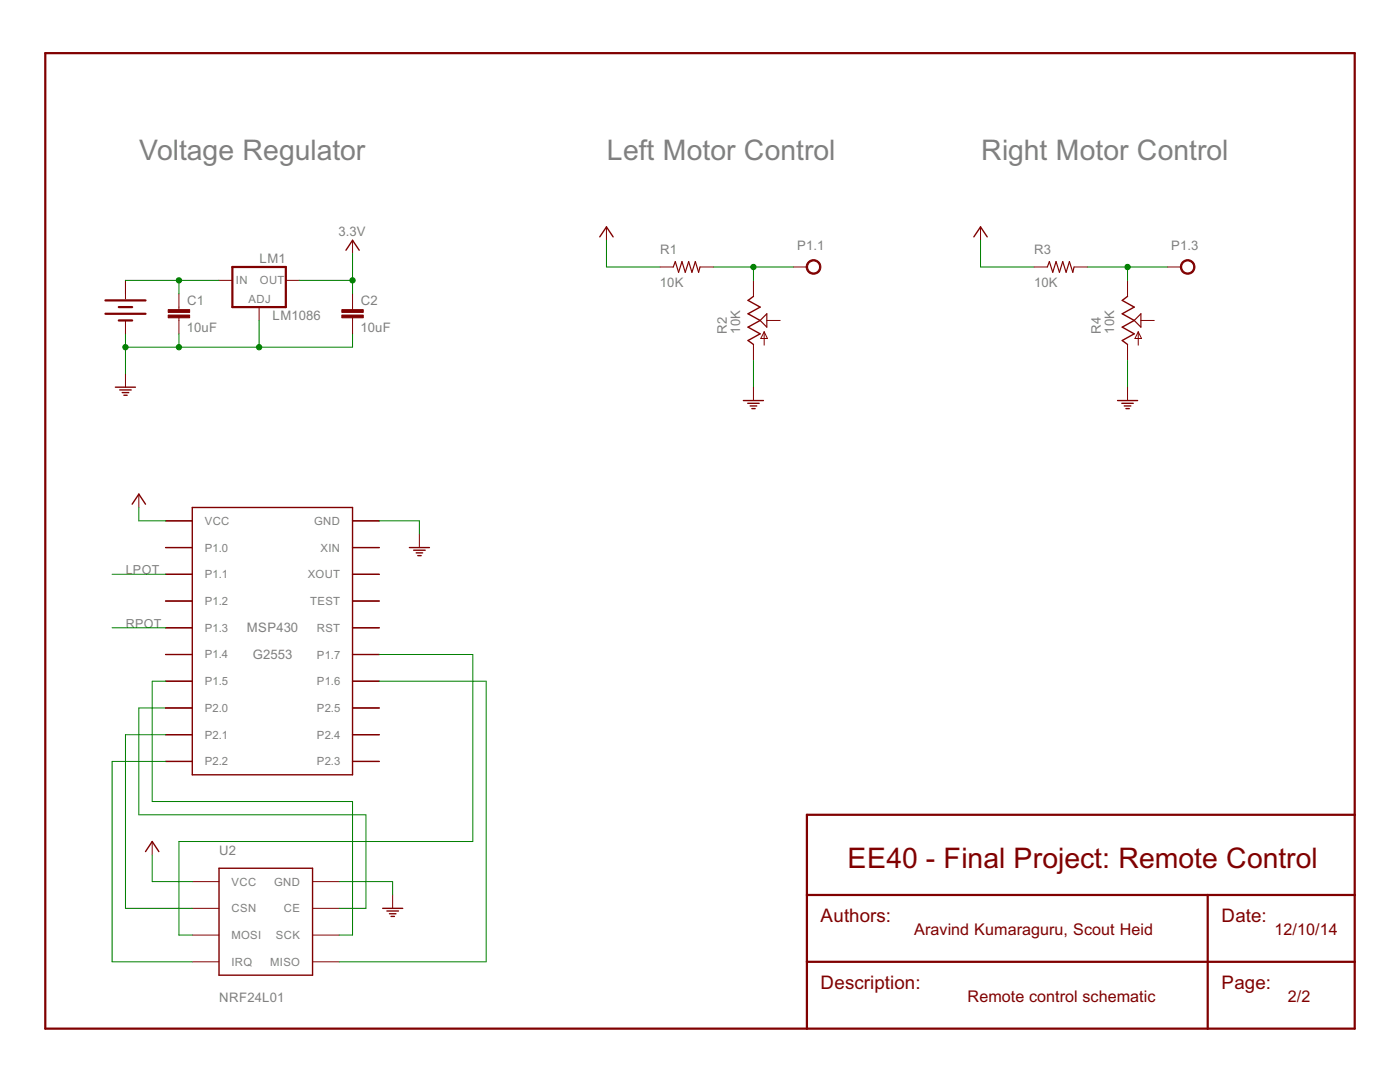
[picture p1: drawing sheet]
<svg xmlns="http://www.w3.org/2000/svg" width="279mm" height="216mm" viewBox="0 0 279 216" stroke-linecap="round" stroke-linejoin="round" font-family="sans-serif">
<path d="M9 10.6h261.4v194.7h-261.4zM21 59.9h8M46.4 53.3h10.6v8h-10.6zM21 62.6h8M23.7 61.3h2.7M23.7 63.9h2.7M161 178.6h109.4M241 178.6v26.7M270.4 162.6h-109.4v42.7M161 191.9h109.4" fill="none" stroke="#800000" stroke-width=".44"/>
<g fill="none" stroke="#800000" stroke-width=".28">
<path d="M69 49.9l1.4-2 1.3 2M119.7 47.3l1.3-2 1.4 2M150.4 59.1l-1.1 .8 2.4 1.4-2.4 1.3 2.4 1.3-2.4 1.4 2.4 1.3-2.4 1.3 1.1 .8M194.4 47.3l1.3-2 1.3 2M225 59.1l-1 .8 2.4 1.4-2.4 1.3 2.4 1.3-2.4 1.4 2.4 1.3-2.4 1.3 1 .8M23 77.3h4M23.9 77.8h2.3M24.4 78.3h1.3M24.7 78.9h.7M148.4 79.9h4M223 79.9h4M149.2 80.5h2.3"/>
<path d="M149.7 81h1.3M150.1 81.5h.6M223.9 80.5h2.3M224.4 81h1.3M224.7 81.5h.7M26.4 100.6l1.3-2 1.3 2M33 103.9h5.4M33 109.3h5.4M33 114.6h5.4M33 119.9h5.4M38.4 101.3h32v53.3h-32zM70.4 103.9h5.3"/>
<path d="M70.4 109.3h5.3M70.4 114.6h5.3M70.4 119.9h5.3M81.7 109.3h4M82.5 109.8h2.4M83.1 110.3h1.2M83.4 110.9h.7M33 125.3h5.4M33 130.6h5.4M33 135.9h5.4M70.4 125.3h5.3M70.4 130.6h5.3"/>
<path d="M70.4 135.9h5.3M33 141.3h5.4M33 146.6h5.4M33 151.9h5.4M70.4 141.3h5.3M70.4 146.6h5.3M70.4 151.9h5.3M29 169.9l1.4-2 1.3 2M43.7 173.2h18.7v21.4h-18.7zM76.4 181.3h4M77.2 181.8h2.3M77.7 182.3h1.3"/>
<path d="M78 182.9h.7"/>
</g>
<g fill="none" stroke="#800000" stroke-width=".2">
<path d="M25 55.9v3.8M35.7 58.6v3.2M43.7 55.9h2.7M57 55.9h2.7M70.4 47.9v2.7M70.4 58.6v3.2M121 45.3v2.6M131.7 53.3h2.7M139.7 53.3h2.7M150.4 55.9v3.2M158.4 53.3h2.6M195.7 45.3v2.6"/>
<path d="M206.4 53.3h2.6M214.4 53.3h2.6M225 55.9v3.2M233 53.3h2.7M25 63.9v2.7M25 74.6v2.7M35.7 63.4v3.2M51.7 61.3v2.6M70.4 63.4v3.2M150.4 68.7v3.2M150.4 77.3v2.6M152.5 66.2v2.7"/>
<path d="M152.5 66.2l.7 1.3h-1.4zM153 63.9h2.7M225 68.7v3.2M225 77.3v2.6M227.2 66.2l.6 1.3h-1.3zM227.2 66.2v2.7M227.7 63.9h2.7M27.7 98.6v2.7M33 103.9h5.4M33 109.3h5.4M33 114.6h5.4M33 119.9h5.4"/>
<path d="M70.4 103.9h5.3M70.4 109.3h5.3M70.4 114.6h5.3M70.4 119.9h5.3M83.7 106.6v2.7M33 125.3h5.4M33 130.6h5.4M33 135.9h5.4M70.4 125.3h5.3M70.4 130.6h5.3M70.4 135.9h5.3M33 141.3h5.4"/>
<path d="M33 146.6h5.4M33 151.9h5.4M70.4 141.3h5.3M70.4 146.6h5.3M70.4 151.9h5.3M30.4 167.9v2.7M38.4 175.9h5.3M62.4 175.9h5.3M78.4 178.6v2.7M38.4 181.3h5.3M38.4 186.6h5.3M38.4 191.9h5.3"/>
<path d="M62.4 181.3h5.3M62.4 186.6h5.3M62.4 191.9h5.3"/>
</g>
<g fill="#800000" stroke="#800000" stroke-width=".2">
<path d="M33.6 61.8h4.2v.5h-4.2z"/>
<path d="M33.6 62.9h4.2v.5h-4.2z"/>
<path d="M68.2 61.8h4.3v.5h-4.3z"/>
<path d="M68.2 62.9h4.3v.5h-4.3z"/>
</g>
<path d="M134.4 53.3l.4-1.1 .6 2.1 .7-2.1 .7 2.1 .6-2.1 .7 2.1 .7-2.1 .6 2.1 .3-1M209 53.3l.4-1.1 .7 2.1 .7-2.1 .6 2.1 .7-2.1 .7 2.1 .6-2.1 .7 2.1 .3-1M151.7 63.9l1.3-1.3v2.7zM226.4 63.9l1.3-1.3v2.7z" fill="none" stroke="#800000" stroke-width=".23"/>
<g fill="#800000" stroke="#800000" stroke-width=".2">
<path d="M161.3 52.3a1.47 1.47 0 0 1 2.3 .2 1.47 1.47 0 0 1-.8 2.2 1.47 1.47 0 0 1-1.9-1.4h.3a1.2 1.2 0 0 1 1.6-1.2 1.2 1.2 0 0 1 .3 2 1.2 1.2 0 0 1-1.9-.5v-.3h-.3z" fill-rule="evenodd"/>
<path d="M235.9 52.3a1.46 1.46 0 0 1 2.4 .2 1.46 1.46 0 0 1-.9 2.2 1.46 1.46 0 0 1-1.8-1.4h.2a1.2 1.2 0 0 1 1.7-1.2 1.2 1.2 0 0 1 .3 2 1.2 1.2 0 0 1-1.9-.5l-.1-.3h-.2z" fill-rule="evenodd"/>
</g>
<g fill="none" stroke="#008000" stroke-width=".2">
<path d="M25 55.9h18.7M35.7 55.9v2.7M59.7 55.9h10.7M70.4 50.6v8M121 47.9v5.4h10.7M142.4 53.3h16M150.4 53.3v2.6M195.7 47.9v5.4h10.7M217 53.3h16M225 53.3v2.6M25 66.6v8M35.7 66.6v2.7"/>
<path d="M51.7 63.9v5.4M70.4 66.6v2.7h-45.4M150.4 71.9v5.4M225 71.9v5.4M22.4 114.6h10.6M27.7 101.3v2.6h5.3M75.7 103.9h8v2.7M22.4 125.3h10.6M33 135.9h-2.6v24h40v26.7h-2.7M75.7 130.6h18.7v37.3h-58.7v18.7h2.7M75.7 135.9h21.3v56h-29.3M33 141.3h-5.3v21.3h45.3v18.7h-5.3"/>
<path d="M33 151.9h-10.6v40h16M33 146.6h-8v34.7h13.4M30.4 170.6v5.3h8M67.7 175.9h10.7v2.7"/>
</g>
<g fill="#008000" stroke="#008000" stroke-width=".2">
<circle cx="35.7" cy="55.9" r=".53"/>
<circle cx="70.4" cy="55.9" r=".53"/>
<circle cx="51.7" cy="69.3" r=".53"/>
<circle cx="35.7" cy="69.3" r=".53"/>
<circle cx="25" cy="69.3" r=".53"/>
<circle cx="150.4" cy="53.3" r=".53"/>
<circle cx="225" cy="53.3" r=".53"/>
</g>
<g font-size="6.3" fill="#808080">
<text x="27.8" y="31.9">Voltage Regulator</text>
<text x="121.1" y="31.9">Left Motor Control</text>
<text x="195.8" y="31.9">Right Motor Control</text>
</g>
<text font-size="6.3" fill="#800000" x="169.1" y="173.3">EE40 - Final Project: Remote Control</text>
<g font-size="4.2" fill="#800000">
<text x="163.8" y="183.9">Authors:</text>
<text x="243.8" y="183.9">Date:</text>
<text x="163.8" y="197.3">Description:</text>
<text x="243.8" y="197.3">Page:</text>
</g>
<g font-size="3.6" fill="#800000">
<text x="182.4" y="186.6">Aravind Kumaraguru, Scout Heid</text>
<text x="254.4" y="186.6">12/10/14</text>
<text x="193.1" y="199.9">Remote control schematic</text>
<text x="257" y="199.9">2/2</text>
</g>
<g font-size="2.9" fill="#808080">
<text x="67.6" y="47.1">3.3V</text>
<text x="51.8" y="52.5">LM1</text>
<text x="131.7" y="50.6">R1</text>
<text x="159.1" y="49.9">P1.1</text>
<text x="206.4" y="50.6">R3</text>
<text x="233.7" y="49.9">P1.3</text>
<text x="131.7" y="57.3">10K</text>
<text x="206.4" y="57.3">10K</text>
<text x="37.3" y="60.9">C1</text>
<text x="54.4" y="63.9">LM1086</text>
<text x="72" y="60.9">C2</text>
<text x="37.3" y="66.2">10uF</text>
<text x="72" y="66.2">10uF</text>
<text x="145" y="66.6" transform="rotate(-90 145 66.6)">R2</text>
<text x="147.7" y="66.6" transform="rotate(-90 147.7 66.6)">10K</text>
<text x="219.7" y="66.6" transform="rotate(-90 219.7 66.6)">R4</text>
<text x="222.4" y="66.6" transform="rotate(-90 222.4 66.6)">10K</text>
<text x="49.3" y="126.2">MSP430</text>
<text x="50.4" y="131.5">G2553</text>
<text x="43.7" y="170.6">U2</text>
<text x="43.7" y="199.9">NRF24L01</text>
</g>
<g font-size="2.8" fill="#808080">
<text x="25.1" y="114.6">LPOT</text>
<text x="25.1" y="125.3">RPOT</text>
</g>
<g font-size="2.5" fill="#808080">
<text x="47.1" y="56.6">IN</text>
<text x="51.9" y="56.6">OUT</text>
<text x="49.6" y="60.5">ADJ</text>
<text x="40.9" y="104.7">VCC</text>
<text x="62.7" y="104.7">GND</text>
<text x="40.9" y="110.1">P1.0</text>
<text x="64" y="110.1">XIN</text>
<text x="40.9" y="115.4">P1.1</text>
<text x="61.4" y="115.4">XOUT</text>
<text x="40.9" y="120.7">P1.2</text>
<text x="61.9" y="120.7">TEST</text>
<text x="40.9" y="126.1">P1.3</text>
<text x="40.9" y="131.4">P1.4</text>
<text x="63.2" y="126.1">RST</text>
<text x="63.3" y="131.4">P1.7</text>
<text x="40.9" y="136.7">P1.5</text>
<text x="63.3" y="136.7">P1.6</text>
<text x="40.9" y="142.1">P2.0</text>
<text x="63.3" y="142.1">P2.5</text>
<text x="40.9" y="147.4">P2.1</text>
<text x="63.3" y="147.4">P2.4</text>
<text x="40.9" y="152.7">P2.2</text>
<text x="63.3" y="152.7">P2.3</text>
<text x="46.2" y="176.7">VCC</text>
<text x="54.7" y="176.7">GND</text>
<text x="46.2" y="182.1">CSN</text>
<text x="56.7" y="182.1">CE</text>
<text x="46.2" y="187.4">MOSI</text>
<text x="55.1" y="187.4">SCK</text>
<text x="46.2" y="192.7">IRQ</text>
<text x="53.9" y="192.7">MISO</text>
</g>
</svg>
